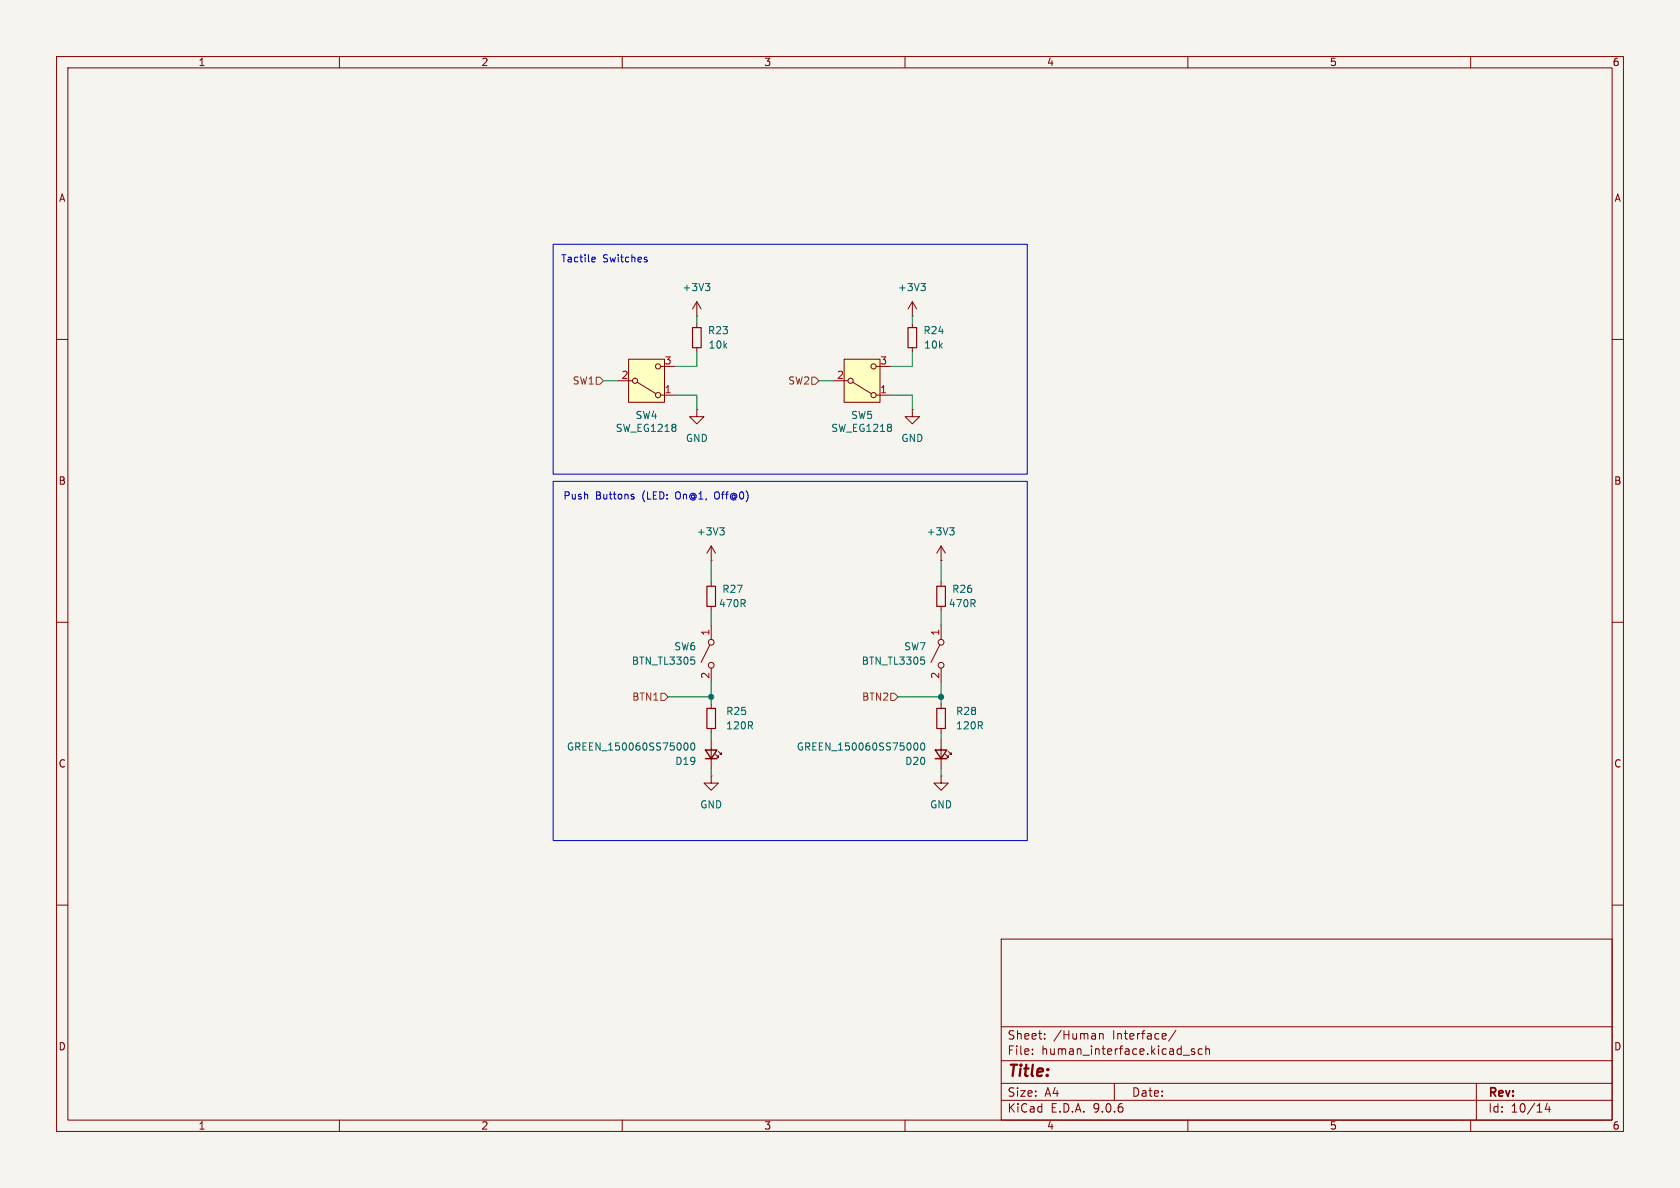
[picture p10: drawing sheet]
(kicad_sch
 (version 20250114)
 (generator "eeschema")
 (generator_version "9.0")
 (paper "A4")
 (lib_symbols
  (symbol "Device:LED_Small"
   (pin_numbers (hide yes))
   (pin_names
    (offset 0.254) (hide yes)) (exclude_from_sim no) (in_bom yes) (on_board yes)
   (property "Reference" "D" (at -1.27 3.175 0) (effects (font (size 1.27 1.27)) (justify left)))
   (property "Value" "LED_Small" (at -4.445 -2.54 0) (effects (font (size 1.27 1.27)) (justify left)))
   (property "Footprint" "" (at 0 0 90) (effects (font (size 1.27 1.27)) (hide yes)))
   (property "Datasheet" "~" (at 0 0 90) (effects (font (size 1.27 1.27)) (hide yes)))
   (property "Description" "Light emitting diode, small symbol" (at 0 0 0) (effects (font (size 1.27 1.27)) (hide yes)))
   (symbol "LED_Small_0_1"
    (polyline (pts (xy -0.762 -1.016) (xy -0.762 1.016)) (stroke (width 0.254) (type default)) (fill (type none)))
    (polyline (pts (xy 0 0.762) (xy -0.508 1.27) (xy -0.254 1.27) (xy -0.508 1.27) (xy -0.508 1.016)) (stroke (width 0) (type default)) (fill (type none)))
    (polyline (pts (xy 0.508 1.27) (xy 0 1.778) (xy 0.254 1.778) (xy 0 1.778) (xy 0 1.524)) (stroke (width 0) (type default)) (fill (type none)))
    (polyline (pts (xy 0.762 -1.016) (xy -0.762 0) (xy 0.762 1.016) (xy 0.762 -1.016)) (stroke (width 0.254) (type default)) (fill (type none)))
    (polyline (pts (xy 1.016 0) (xy -0.762 0)) (stroke (width 0) (type default)) (fill (type none))))
   (symbol "LED_Small_1_1"
    (pin passive line (at -2.54 0 0) (length 1.778) (name "K" (effects (font (size 1.27 1.27)))) (number "1" (effects (font (size 1.27 1.27)))))
    (pin passive line (at 2.54 0 180) (length 1.778) (name "A" (effects (font (size 1.27 1.27)))) (number "2" (effects (font (size 1.27 1.27))))))
   (embedded_fonts no))
  (symbol "Device:R_Small"
   (pin_numbers (hide yes))
   (pin_names
    (offset 0.254) (hide yes)) (exclude_from_sim no) (in_bom yes) (on_board yes)
   (property "Reference" "R" (at 0.762 0.508 0) (effects (font (size 1.27 1.27)) (justify left)))
   (property "Value" "R_Small" (at 0.762 -1.016 0) (effects (font (size 1.27 1.27)) (justify left)))
   (property "Footprint" "" (at 0 0 0) (effects (font (size 1.27 1.27)) (hide yes)))
   (property "Datasheet" "~" (at 0 0 0) (effects (font (size 1.27 1.27)) (hide yes)))
   (property "Description" "Resistor, small symbol" (at 0 0 0) (effects (font (size 1.27 1.27)) (hide yes)))
   (symbol "R_Small_0_1"
    (rectangle (start -0.762 1.778) (end 0.762 -1.778) (stroke (width 0.2032) (type default)) (fill (type none))))
   (symbol "R_Small_1_1"
    (pin passive line (at 0 2.54 270) (length 0.762) (name "~" (effects (font (size 1.27 1.27)))) (number "1" (effects (font (size 1.27 1.27)))))
    (pin passive line (at 0 -2.54 90) (length 0.762) (name "~" (effects (font (size 1.27 1.27)))) (number "2" (effects (font (size 1.27 1.27))))))
   (embedded_fonts no))
  (symbol "Switch:SW_SPDT"
   (pin_names
    (offset 0) (hide yes)) (exclude_from_sim no) (in_bom yes) (on_board yes)
   (property "Reference" "SW" (at 0 5.08 0) (effects (font (size 1.27 1.27))))
   (property "Value" "SW_SPDT" (at 0 -5.08 0) (effects (font (size 1.27 1.27))))
   (property "Footprint" "" (at 0 0 0) (effects (font (size 1.27 1.27)) (hide yes)))
   (property "Datasheet" "~" (at 0 -7.62 0) (effects (font (size 1.27 1.27)) (hide yes)))
   (property "Description" "Switch, single pole double throw" (at 0 0 0) (effects (font (size 1.27 1.27)) (hide yes)))
   (symbol "SW_SPDT_0_1"
    (circle (center -2.032 0) (radius 0.4572) (stroke (width 0) (type default)) (fill (type none)))
    (polyline (pts (xy -1.651 0.254) (xy 1.651 2.286)) (stroke (width 0) (type default)) (fill (type none)))
    (circle (center 2.032 2.54) (radius 0.4572) (stroke (width 0) (type default)) (fill (type none)))
    (circle (center 2.032 -2.54) (radius 0.4572) (stroke (width 0) (type default)) (fill (type none))))
   (symbol "SW_SPDT_1_1"
    (rectangle (start -3.175 3.81) (end 3.175 -3.81) (stroke (width 0) (type default)) (fill (type background)))
    (pin passive line (at -5.08 0 0) (length 2.54) (name "B" (effects (font (size 1.27 1.27)))) (number "2" (effects (font (size 1.27 1.27)))))
    (pin passive line (at 5.08 2.54 180) (length 2.54) (name "A" (effects (font (size 1.27 1.27)))) (number "1" (effects (font (size 1.27 1.27)))))
    (pin passive line (at 5.08 -2.54 180) (length 2.54) (name "C" (effects (font (size 1.27 1.27)))) (number "3" (effects (font (size 1.27 1.27))))))
   (embedded_fonts no))
  (symbol "Switch:SW_SPST"
   (pin_names
    (offset 0) (hide yes)) (exclude_from_sim no) (in_bom yes) (on_board yes)
   (property "Reference" "SW" (at 0 3.175 0) (effects (font (size 1.27 1.27))))
   (property "Value" "SW_SPST" (at 0 -2.54 0) (effects (font (size 1.27 1.27))))
   (property "Footprint" "" (at 0 0 0) (effects (font (size 1.27 1.27)) (hide yes)))
   (property "Datasheet" "~" (at 0 0 0) (effects (font (size 1.27 1.27)) (hide yes)))
   (property "Description" "Single Pole Single Throw (SPST) switch" (at 0 0 0) (effects (font (size 1.27 1.27)) (hide yes)))
   (symbol "SW_SPST_0_0"
    (circle (center -2.032 0) (radius 0.508) (stroke (width 0) (type default)) (fill (type none)))
    (polyline (pts (xy -1.524 0.254) (xy 1.524 1.778)) (stroke (width 0) (type default)) (fill (type none)))
    (circle (center 2.032 0) (radius 0.508) (stroke (width 0) (type default)) (fill (type none))))
   (symbol "SW_SPST_1_1"
    (pin passive line (at -5.08 0 0) (length 2.54) (name "A" (effects (font (size 1.27 1.27)))) (number "1" (effects (font (size 1.27 1.27)))))
    (pin passive line (at 5.08 0 180) (length 2.54) (name "B" (effects (font (size 1.27 1.27)))) (number "2" (effects (font (size 1.27 1.27))))))
   (embedded_fonts no))
  (symbol "power:+3V3"
   (power)
   (pin_numbers (hide yes))
   (pin_names
    (offset 0) (hide yes)) (exclude_from_sim no) (in_bom yes) (on_board yes)
   (property "Reference" "#PWR" (at 0 -3.81 0) (effects (font (size 1.27 1.27)) (hide yes)))
   (property "Value" "+3V3" (at 0 3.556 0) (effects (font (size 1.27 1.27))))
   (property "Footprint" "" (at 0 0 0) (effects (font (size 1.27 1.27)) (hide yes)))
   (property "Datasheet" "" (at 0 0 0) (effects (font (size 1.27 1.27)) (hide yes)))
   (property "Description" "Power symbol creates a global label with name \"+3V3\"" (at 0 0 0) (effects (font (size 1.27 1.27)) (hide yes)))
   (symbol "+3V3_0_1"
    (polyline (pts (xy -0.762 1.27) (xy 0 2.54)) (stroke (width 0) (type default)) (fill (type none)))
    (polyline (pts (xy 0 2.54) (xy 0.762 1.27)) (stroke (width 0) (type default)) (fill (type none)))
    (polyline (pts (xy 0 0) (xy 0 2.54)) (stroke (width 0) (type default)) (fill (type none))))
   (symbol "+3V3_1_1"
    (pin power_in line (at 0 0 90) (length 0) (name "~" (effects (font (size 1.27 1.27)))) (number "1" (effects (font (size 1.27 1.27))))))
   (embedded_fonts no))
  (symbol "power:GND"
   (power)
   (pin_numbers (hide yes))
   (pin_names
    (offset 0) (hide yes)) (exclude_from_sim no) (in_bom yes) (on_board yes)
   (property "Reference" "#PWR" (at 0 -6.35 0) (effects (font (size 1.27 1.27)) (hide yes)))
   (property "Value" "GND" (at 0 -3.81 0) (effects (font (size 1.27 1.27))))
   (property "Footprint" "" (at 0 0 0) (effects (font (size 1.27 1.27)) (hide yes)))
   (property "Datasheet" "" (at 0 0 0) (effects (font (size 1.27 1.27)) (hide yes)))
   (property "Description" "Power symbol creates a global label with name \"GND\" , ground" (at 0 0 0) (effects (font (size 1.27 1.27)) (hide yes)))
   (symbol "GND_0_1"
    (polyline (pts (xy 0 0) (xy 0 -1.27) (xy 1.27 -1.27) (xy 0 -2.54) (xy -1.27 -1.27) (xy 0 -1.27)) (stroke (width 0) (type default)) (fill (type none))))
   (symbol "GND_1_1"
    (pin power_in line (at 0 0 270) (length 0) (name "~" (effects (font (size 1.27 1.27)))) (number "1" (effects (font (size 1.27 1.27))))))
   (embedded_fonts no)))
 (rectangle
  (start 97.79 85.09)
  (end 181.61 148.59)
  (stroke (width 0) (type default))
  (fill (type none)))
 (rectangle
  (start 97.79 43.18)
  (end 181.61 83.82)
  (stroke (width 0) (type default))
  (fill (type none)))
 (text "Push Buttons (LED: On@1, Off@0)"
  (exclude_from_sim no)
  (at 116.078 87.884 0)
  (effects (font (size 1.27 1.27))))
 (text "Tactile Switches"
  (exclude_from_sim no)
  (at 106.934 45.974 0)
  (effects (font (size 1.27 1.27))))
 (junction
  (at 125.73 123.19)
  (diameter 0)
  (color 0 0 0 0))
 (junction
  (at 166.37 123.19)
  (diameter 0)
  (color 0 0 0 0))
 (wire
  (pts (xy 119.38 69.85) (xy 123.19 69.85))
  (stroke (width 0) (type default)))
 (wire
  (pts (xy 123.19 55.88) (xy 123.19 57.15))
  (stroke (width 0) (type default)))
 (wire
  (pts (xy 106.68 67.31) (xy 109.22 67.31))
  (stroke (width 0) (type default)))
 (wire
  (pts (xy 161.29 69.85) (xy 161.29 72.39))
  (stroke (width 0) (type default)))
 (wire
  (pts (xy 123.19 69.85) (xy 123.19 72.39))
  (stroke (width 0) (type default)))
 (wire
  (pts (xy 157.48 64.77) (xy 161.29 64.77))
  (stroke (width 0) (type default)))
 (wire
  (pts (xy 166.37 135.89) (xy 166.37 137.16))
  (stroke (width 0) (type default)))
 (wire
  (pts (xy 144.78 67.31) (xy 147.32 67.31))
  (stroke (width 0) (type default)))
 (wire
  (pts (xy 125.73 135.89) (xy 125.73 137.16))
  (stroke (width 0) (type default)))
 (wire
  (pts (xy 166.37 99.06) (xy 166.37 102.87))
  (stroke (width 0) (type default)))
 (wire
  (pts (xy 158.75 123.19) (xy 166.37 123.19))
  (stroke (width 0) (type default)))
 (wire
  (pts (xy 161.29 55.88) (xy 161.29 57.15))
  (stroke (width 0) (type default)))
 (wire
  (pts (xy 166.37 120.65) (xy 166.37 123.19))
  (stroke (width 0) (type default)))
 (wire
  (pts (xy 123.19 62.23) (xy 123.19 64.77))
  (stroke (width 0) (type default)))
 (wire
  (pts (xy 166.37 123.19) (xy 166.37 124.46))
  (stroke (width 0) (type default)))
 (wire
  (pts (xy 125.73 129.54) (xy 125.73 130.81))
  (stroke (width 0) (type default)))
 (wire
  (pts (xy 161.29 62.23) (xy 161.29 64.77))
  (stroke (width 0) (type default)))
 (wire
  (pts (xy 166.37 129.54) (xy 166.37 130.81))
  (stroke (width 0) (type default)))
 (wire
  (pts (xy 118.11 123.19) (xy 125.73 123.19))
  (stroke (width 0) (type default)))
 (wire
  (pts (xy 157.48 69.85) (xy 161.29 69.85))
  (stroke (width 0) (type default)))
 (wire
  (pts (xy 166.37 107.95) (xy 166.37 110.49))
  (stroke (width 0) (type default)))
 (wire
  (pts (xy 119.38 64.77) (xy 123.19 64.77))
  (stroke (width 0) (type default)))
 (wire
  (pts (xy 125.73 107.95) (xy 125.73 110.49))
  (stroke (width 0) (type default)))
 (wire
  (pts (xy 125.73 99.06) (xy 125.73 102.87))
  (stroke (width 0) (type default)))
 (wire
  (pts (xy 125.73 123.19) (xy 125.73 124.46))
  (stroke (width 0) (type default)))
 (wire
  (pts (xy 125.73 120.65) (xy 125.73 123.19))
  (stroke (width 0) (type default)))
 (hierarchical_label "BTN1"
  (shape input)
  (at 118.11 123.19 180)
  (effects (font (size 1.27 1.27)) (justify right)))
 (hierarchical_label "BTN2"
  (shape input)
  (at 158.75 123.19 180)
  (effects (font (size 1.27 1.27)) (justify right)))
 (hierarchical_label "SW1"
  (shape input)
  (at 106.68 67.31 180)
  (effects (font (size 1.27 1.27)) (justify right)))
 (hierarchical_label "SW2"
  (shape input)
  (at 144.78 67.31 180)
  (effects (font (size 1.27 1.27)) (justify right)))
 (symbol
  (lib_id "Device:R_Small")
  (at 123.19 59.69 180)
  (unit 1)
  (exclude_from_sim no)
  (in_bom yes)
  (on_board yes)
  (dnp no)
  (property "Reference" "R23" (at 127 58.42 0) (effects (font (size 1.27 1.27))))
  (property "Value" "10k" (at 127 60.96 0) (effects (font (size 1.27 1.27))))
  (property "Footprint" "Resistor_SMD:R_0603_1608Metric" (at 123.19 59.69 0) (effects (font (size 1.27 1.27)) (hide yes)))
  (property "Datasheet" "https://www.vishay.com/doc?20035" (at 123.19 59.69 0) (effects (font (size 1.27 1.27)) (hide yes)))
  (property "Description" "" (at 123.19 59.69 0) (effects (font (size 1.27 1.27)) (hide yes)))
  (property "MNR" "71-CRCW0603-10K-E3 " (at 123.19 59.69 0) (effects (font (size 1.27 1.27)) (hide yes)))
  (property "LCSC" "C98220" (at 123.19 59.69 0) (effects (font (size 1.27 1.27)) (hide yes)))
  (pin "1")
  (pin "2"))
 (symbol
  (lib_id "Switch:SW_SPST")
  (at 125.73 115.57 90)
  (mirror x)
  (unit 1)
  (exclude_from_sim no)
  (in_bom yes)
  (on_board yes)
  (dnp no)
  (property "Reference" "SW6" (at 123.19 114.2999 90) (effects (font (size 1.27 1.27)) (justify left)))
  (property "Value" "BTN_TL3305" (at 123.19 116.8399 90) (effects (font (size 1.27 1.27)) (justify left)))
  (property "Footprint" "ProjectFootprints:SW_SPST_TL3305A" (at 125.73 115.57 0) (effects (font (size 1.27 1.27)) (hide yes)))
  (property "Datasheet" "http://www.apem.com/int/index.php?controller=attachment&id_attachment=1371" (at 125.73 115.57 0) (effects (font (size 1.27 1.27)) (hide yes)))
  (property "Description" "" (at 125.73 115.57 0) (effects (font (size 1.27 1.27)) (hide yes)))
  (property "MNR" "612-TL3305BF100QG " (at 125.73 115.57 0) (effects (font (size 1.27 1.27)) (hide yes)))
  (property "LCSC" "C410371" (at 125.73 115.57 0) (effects (font (size 1.27 1.27)) (hide yes)))
  (pin "1")
  (pin "2"))
 (symbol
  (lib_id "power:GND")
  (at 161.29 72.39 0)
  (mirror y)
  (unit 1)
  (exclude_from_sim no)
  (in_bom yes)
  (on_board yes)
  (dnp no)
  (fields_autoplaced yes)
  (property "Reference" "#PWR096" (at 161.29 78.74 0) (effects (font (size 1.27 1.27)) (hide yes)))
  (property "Value" "GND" (at 161.29 77.47 0) (effects (font (size 1.27 1.27))))
  (property "Footprint" "" (at 161.29 72.39 0) (effects (font (size 1.27 1.27)) (hide yes)))
  (property "Datasheet" "" (at 161.29 72.39 0) (effects (font (size 1.27 1.27)) (hide yes)))
  (property "Description" "Power symbol creates a global label with name \"GND\" , ground" (at 161.29 72.39 0) (effects (font (size 1.27 1.27)) (hide yes)))
  (pin "1"))
 (symbol
  (lib_id "Switch:SW_SPST")
  (at 166.37 115.57 90)
  (mirror x)
  (unit 1)
  (exclude_from_sim no)
  (in_bom yes)
  (on_board yes)
  (dnp no)
  (property "Reference" "SW7" (at 163.83 114.2999 90) (effects (font (size 1.27 1.27)) (justify left)))
  (property "Value" "BTN_TL3305" (at 163.83 116.8399 90) (effects (font (size 1.27 1.27)) (justify left)))
  (property "Footprint" "ProjectFootprints:SW_SPST_TL3305A" (at 166.37 115.57 0) (effects (font (size 1.27 1.27)) (hide yes)))
  (property "Datasheet" "http://www.apem.com/int/index.php?controller=attachment&id_attachment=1371" (at 166.37 115.57 0) (effects (font (size 1.27 1.27)) (hide yes)))
  (property "Description" "" (at 166.37 115.57 0) (effects (font (size 1.27 1.27)) (hide yes)))
  (property "MNR" "612-TL3305BF100QG " (at 166.37 115.57 0) (effects (font (size 1.27 1.27)) (hide yes)))
  (property "LCSC" "C410371" (at 166.37 115.57 0) (effects (font (size 1.27 1.27)) (hide yes)))
  (pin "1")
  (pin "2"))
 (symbol
  (lib_id "power:+3V3")
  (at 166.37 99.06 0)
  (mirror y)
  (unit 1)
  (exclude_from_sim no)
  (in_bom yes)
  (on_board yes)
  (dnp no)
  (fields_autoplaced yes)
  (property "Reference" "#PWR098" (at 166.37 102.87 0) (effects (font (size 1.27 1.27)) (hide yes)))
  (property "Value" "+3V3" (at 166.37 93.98 0) (effects (font (size 1.27 1.27))))
  (property "Footprint" "" (at 166.37 99.06 0) (effects (font (size 1.27 1.27)) (hide yes)))
  (property "Datasheet" "" (at 166.37 99.06 0) (effects (font (size 1.27 1.27)) (hide yes)))
  (property "Description" "Power symbol creates a global label with name \"+3V3\"" (at 166.37 99.06 0) (effects (font (size 1.27 1.27)) (hide yes)))
  (pin "1"))
 (symbol
  (lib_id "Device:LED_Small")
  (at 166.37 133.35 270)
  (mirror x)
  (unit 1)
  (exclude_from_sim no)
  (in_bom yes)
  (on_board yes)
  (dnp no)
  (fields_autoplaced yes)
  (property "Reference" "D20" (at 163.83 134.5566 90) (effects (font (size 1.27 1.27)) (justify right)))
  (property "Value" "GREEN_150060SS75000" (at 163.83 132.0166 90) (effects (font (size 1.27 1.27)) (justify right)))
  (property "Footprint" "Diode_SMD:D_0603_1608Metric" (at 166.37 133.35 90) (effects (font (size 1.27 1.27)) (hide yes)))
  (property "Datasheet" "https://www.we-online.com/components/products/datasheet/150060SS75000.pdf" (at 166.37 133.35 90) (effects (font (size 1.27 1.27)) (hide yes)))
  (property "Description" "Light emitting diode, small symbol" (at 166.37 133.35 0) (effects (font (size 1.27 1.27)) (hide yes)))
  (property "MNR" "710-150060GS75000 " (at 166.37 133.35 0) (effects (font (size 1.27 1.27)) (hide yes)))
  (property "LCSC" "C19171301" (at 166.37 133.35 0) (effects (font (size 1.27 1.27)) (hide yes)))
  (pin "2")
  (pin "1"))
 (symbol
  (lib_id "Device:LED_Small")
  (at 125.73 133.35 270)
  (mirror x)
  (unit 1)
  (exclude_from_sim no)
  (in_bom yes)
  (on_board yes)
  (dnp no)
  (fields_autoplaced yes)
  (property "Reference" "D19" (at 123.19 134.5566 90) (effects (font (size 1.27 1.27)) (justify right)))
  (property "Value" "GREEN_150060SS75000" (at 123.19 132.0166 90) (effects (font (size 1.27 1.27)) (justify right)))
  (property "Footprint" "Diode_SMD:D_0603_1608Metric" (at 125.73 133.35 90) (effects (font (size 1.27 1.27)) (hide yes)))
  (property "Datasheet" "https://www.we-online.com/components/products/datasheet/150060SS75000.pdf" (at 125.73 133.35 90) (effects (font (size 1.27 1.27)) (hide yes)))
  (property "Description" "Light emitting diode, small symbol" (at 125.73 133.35 0) (effects (font (size 1.27 1.27)) (hide yes)))
  (property "MNR" "710-150060GS75000 " (at 125.73 133.35 0) (effects (font (size 1.27 1.27)) (hide yes)))
  (property "LCSC" "C19171301" (at 125.73 133.35 0) (effects (font (size 1.27 1.27)) (hide yes)))
  (pin "2")
  (pin "1"))
 (symbol
  (lib_id "Switch:SW_SPDT")
  (at 152.4 67.31 0)
  (mirror x)
  (unit 1)
  (exclude_from_sim no)
  (in_bom yes)
  (on_board yes)
  (dnp no)
  (property "Reference" "SW5" (at 152.4 73.406 0) (effects (font (size 1.27 1.27))))
  (property "Value" "SW_EG1218" (at 152.4 75.692 0) (effects (font (size 1.27 1.27))))
  (property "Footprint" "ProjectFootprints:EG1218" (at 152.4 67.31 0) (effects (font (size 1.27 1.27)) (hide yes)))
  (property "Datasheet" "https://www.mouser.de/datasheet/2/140/EG1218-3452668.pdf" (at 152.4 59.69 0) (effects (font (size 1.27 1.27)) (hide yes)))
  (property "Description" "Switch, single pole double throw" (at 152.4 67.31 0) (effects (font (size 1.27 1.27)) (hide yes)))
  (property "MNR" "612-EG1218" (at 152.4 67.31 0) (effects (font (size 1.27 1.27)) (hide yes)))
  (property "LCSC" "C2848901" (at 152.4 67.31 0) (effects (font (size 1.27 1.27)) (hide yes)))
  (pin "3")
  (pin "2")
  (pin "1"))
 (symbol
  (lib_id "Switch:SW_SPDT")
  (at 114.3 67.31 0)
  (mirror x)
  (unit 1)
  (exclude_from_sim no)
  (in_bom yes)
  (on_board yes)
  (dnp no)
  (property "Reference" "SW4" (at 114.3 73.406 0) (effects (font (size 1.27 1.27))))
  (property "Value" "SW_EG1218" (at 114.3 75.692 0) (effects (font (size 1.27 1.27))))
  (property "Footprint" "ProjectFootprints:EG1218" (at 114.3 67.31 0) (effects (font (size 1.27 1.27)) (hide yes)))
  (property "Datasheet" "https://www.mouser.de/datasheet/2/140/EG1218-3452668.pdf" (at 114.3 59.69 0) (effects (font (size 1.27 1.27)) (hide yes)))
  (property "Description" "Switch, single pole double throw" (at 114.3 67.31 0) (effects (font (size 1.27 1.27)) (hide yes)))
  (property "MNR" "612-EG1218" (at 114.3 67.31 0) (effects (font (size 1.27 1.27)) (hide yes)))
  (property "LCSC" "C2848901" (at 114.3 67.31 0) (effects (font (size 1.27 1.27)) (hide yes)))
  (pin "3")
  (pin "2")
  (pin "1"))
 (symbol
  (lib_id "Device:R_Small")
  (at 166.37 105.41 180)
  (unit 1)
  (exclude_from_sim no)
  (in_bom yes)
  (on_board yes)
  (dnp no)
  (property "Reference" "R26" (at 170.18 104.14 0) (effects (font (size 1.27 1.27))))
  (property "Value" "470R" (at 170.18 106.68 0) (effects (font (size 1.27 1.27))))
  (property "Footprint" "Resistor_SMD:R_0603_1608Metric" (at 166.37 105.41 0) (effects (font (size 1.27 1.27)) (hide yes)))
  (property "Datasheet" "https://www.vishay.com/doc?20035" (at 166.37 105.41 0) (effects (font (size 1.27 1.27)) (hide yes)))
  (property "Description" "" (at 166.37 105.41 0) (effects (font (size 1.27 1.27)) (hide yes)))
  (property "MNR" "71-CRCW0603-470-E3 " (at 166.37 105.41 0) (effects (font (size 1.27 1.27)) (hide yes)))
  (property "LCSC" "C114669" (at 166.37 105.41 0) (effects (font (size 1.27 1.27)) (hide yes)))
  (pin "1")
  (pin "2"))
 (symbol
  (lib_id "power:+3V3")
  (at 125.73 99.06 0)
  (mirror y)
  (unit 1)
  (exclude_from_sim no)
  (in_bom yes)
  (on_board yes)
  (dnp no)
  (fields_autoplaced yes)
  (property "Reference" "#PWR097" (at 125.73 102.87 0) (effects (font (size 1.27 1.27)) (hide yes)))
  (property "Value" "+3V3" (at 125.73 93.98 0) (effects (font (size 1.27 1.27))))
  (property "Footprint" "" (at 125.73 99.06 0) (effects (font (size 1.27 1.27)) (hide yes)))
  (property "Datasheet" "" (at 125.73 99.06 0) (effects (font (size 1.27 1.27)) (hide yes)))
  (property "Description" "Power symbol creates a global label with name \"+3V3\"" (at 125.73 99.06 0) (effects (font (size 1.27 1.27)) (hide yes)))
  (pin "1"))
 (symbol
  (lib_id "power:GND")
  (at 123.19 72.39 0)
  (mirror y)
  (unit 1)
  (exclude_from_sim no)
  (in_bom yes)
  (on_board yes)
  (dnp no)
  (fields_autoplaced yes)
  (property "Reference" "#PWR095" (at 123.19 78.74 0) (effects (font (size 1.27 1.27)) (hide yes)))
  (property "Value" "GND" (at 123.19 77.47 0) (effects (font (size 1.27 1.27))))
  (property "Footprint" "" (at 123.19 72.39 0) (effects (font (size 1.27 1.27)) (hide yes)))
  (property "Datasheet" "" (at 123.19 72.39 0) (effects (font (size 1.27 1.27)) (hide yes)))
  (property "Description" "Power symbol creates a global label with name \"GND\" , ground" (at 123.19 72.39 0) (effects (font (size 1.27 1.27)) (hide yes)))
  (pin "1"))
 (symbol
  (lib_id "Device:R_Small")
  (at 125.73 105.41 180)
  (unit 1)
  (exclude_from_sim no)
  (in_bom yes)
  (on_board yes)
  (dnp no)
  (property "Reference" "R27" (at 129.54 104.14 0) (effects (font (size 1.27 1.27))))
  (property "Value" "470R" (at 129.54 106.68 0) (effects (font (size 1.27 1.27))))
  (property "Footprint" "Resistor_SMD:R_0603_1608Metric" (at 125.73 105.41 0) (effects (font (size 1.27 1.27)) (hide yes)))
  (property "Datasheet" "https://www.vishay.com/doc?20035" (at 125.73 105.41 0) (effects (font (size 1.27 1.27)) (hide yes)))
  (property "Description" "" (at 125.73 105.41 0) (effects (font (size 1.27 1.27)) (hide yes)))
  (property "MNR" "71-CRCW0603-470-E3 " (at 125.73 105.41 0) (effects (font (size 1.27 1.27)) (hide yes)))
  (property "LCSC" "C114669" (at 125.73 105.41 0) (effects (font (size 1.27 1.27)) (hide yes)))
  (pin "1")
  (pin "2"))
 (symbol
  (lib_id "Device:R_Small")
  (at 125.73 127 0)
  (unit 1)
  (exclude_from_sim no)
  (in_bom yes)
  (on_board yes)
  (dnp no)
  (property "Reference" "R25" (at 128.27 125.7299 0) (effects (font (size 1.27 1.27)) (justify left)))
  (property "Value" "120R" (at 128.27 128.2699 0) (effects (font (size 1.27 1.27)) (justify left)))
  (property "Footprint" "Resistor_SMD:R_0603_1608Metric" (at 125.73 127 0) (effects (font (size 1.27 1.27)) (hide yes)))
  (property "Datasheet" "https://www.vishay.com/doc?20035" (at 125.73 127 0) (effects (font (size 1.27 1.27)) (hide yes)))
  (property "Description" "Resistor, small symbol" (at 125.73 127 0) (effects (font (size 1.27 1.27)) (hide yes)))
  (property "MNR" "71-CRCW0603-120-E3 " (at 125.73 127 0) (effects (font (size 1.27 1.27)) (hide yes)))
  (property "LCSC" "C114640" (at 125.73 127 0) (effects (font (size 1.27 1.27)) (hide yes)))
  (pin "2")
  (pin "1"))
 (symbol
  (lib_id "Device:R_Small")
  (at 166.37 127 0)
  (unit 1)
  (exclude_from_sim no)
  (in_bom yes)
  (on_board yes)
  (dnp no)
  (property "Reference" "R28" (at 168.91 125.7299 0) (effects (font (size 1.27 1.27)) (justify left)))
  (property "Value" "120R" (at 168.91 128.2699 0) (effects (font (size 1.27 1.27)) (justify left)))
  (property "Footprint" "Resistor_SMD:R_0603_1608Metric" (at 166.37 127 0) (effects (font (size 1.27 1.27)) (hide yes)))
  (property "Datasheet" "https://www.vishay.com/doc?20035" (at 166.37 127 0) (effects (font (size 1.27 1.27)) (hide yes)))
  (property "Description" "Resistor, small symbol" (at 166.37 127 0) (effects (font (size 1.27 1.27)) (hide yes)))
  (property "MNR" "71-CRCW0603-120-E3 " (at 166.37 127 0) (effects (font (size 1.27 1.27)) (hide yes)))
  (property "LCSC" "C114640" (at 166.37 127 0) (effects (font (size 1.27 1.27)) (hide yes)))
  (pin "2")
  (pin "1"))
 (symbol
  (lib_id "power:GND")
  (at 166.37 137.16 0)
  (mirror y)
  (unit 1)
  (exclude_from_sim no)
  (in_bom yes)
  (on_board yes)
  (dnp no)
  (fields_autoplaced yes)
  (property "Reference" "#PWR0100" (at 166.37 143.51 0) (effects (font (size 1.27 1.27)) (hide yes)))
  (property "Value" "GND" (at 166.37 142.24 0) (effects (font (size 1.27 1.27))))
  (property "Footprint" "" (at 166.37 137.16 0) (effects (font (size 1.27 1.27)) (hide yes)))
  (property "Datasheet" "" (at 166.37 137.16 0) (effects (font (size 1.27 1.27)) (hide yes)))
  (property "Description" "Power symbol creates a global label with name \"GND\" , ground" (at 166.37 137.16 0) (effects (font (size 1.27 1.27)) (hide yes)))
  (pin "1"))
 (symbol
  (lib_id "power:GND")
  (at 125.73 137.16 0)
  (mirror y)
  (unit 1)
  (exclude_from_sim no)
  (in_bom yes)
  (on_board yes)
  (dnp no)
  (fields_autoplaced yes)
  (property "Reference" "#PWR099" (at 125.73 143.51 0) (effects (font (size 1.27 1.27)) (hide yes)))
  (property "Value" "GND" (at 125.73 142.24 0) (effects (font (size 1.27 1.27))))
  (property "Footprint" "" (at 125.73 137.16 0) (effects (font (size 1.27 1.27)) (hide yes)))
  (property "Datasheet" "" (at 125.73 137.16 0) (effects (font (size 1.27 1.27)) (hide yes)))
  (property "Description" "Power symbol creates a global label with name \"GND\" , ground" (at 125.73 137.16 0) (effects (font (size 1.27 1.27)) (hide yes)))
  (pin "1"))
 (symbol
  (lib_id "Device:R_Small")
  (at 161.29 59.69 180)
  (unit 1)
  (exclude_from_sim no)
  (in_bom yes)
  (on_board yes)
  (dnp no)
  (property "Reference" "R24" (at 165.1 58.42 0) (effects (font (size 1.27 1.27))))
  (property "Value" "10k" (at 165.1 60.96 0) (effects (font (size 1.27 1.27))))
  (property "Footprint" "Resistor_SMD:R_0603_1608Metric" (at 161.29 59.69 0) (effects (font (size 1.27 1.27)) (hide yes)))
  (property "Datasheet" "https://www.vishay.com/doc?20035" (at 161.29 59.69 0) (effects (font (size 1.27 1.27)) (hide yes)))
  (property "Description" "" (at 161.29 59.69 0) (effects (font (size 1.27 1.27)) (hide yes)))
  (property "MNR" "71-CRCW0603-10K-E3 " (at 161.29 59.69 0) (effects (font (size 1.27 1.27)) (hide yes)))
  (property "LCSC" "C98220" (at 161.29 59.69 0) (effects (font (size 1.27 1.27)) (hide yes)))
  (pin "1")
  (pin "2"))
 (symbol
  (lib_id "power:+3V3")
  (at 161.29 55.88 0)
  (mirror y)
  (unit 1)
  (exclude_from_sim no)
  (in_bom yes)
  (on_board yes)
  (dnp no)
  (fields_autoplaced yes)
  (property "Reference" "#PWR094" (at 161.29 59.69 0) (effects (font (size 1.27 1.27)) (hide yes)))
  (property "Value" "+3V3" (at 161.29 50.8 0) (effects (font (size 1.27 1.27))))
  (property "Footprint" "" (at 161.29 55.88 0) (effects (font (size 1.27 1.27)) (hide yes)))
  (property "Datasheet" "" (at 161.29 55.88 0) (effects (font (size 1.27 1.27)) (hide yes)))
  (property "Description" "Power symbol creates a global label with name \"+3V3\"" (at 161.29 55.88 0) (effects (font (size 1.27 1.27)) (hide yes)))
  (pin "1"))
 (symbol
  (lib_id "power:+3V3")
  (at 123.19 55.88 0)
  (mirror y)
  (unit 1)
  (exclude_from_sim no)
  (in_bom yes)
  (on_board yes)
  (dnp no)
  (fields_autoplaced yes)
  (property "Reference" "#PWR093" (at 123.19 59.69 0) (effects (font (size 1.27 1.27)) (hide yes)))
  (property "Value" "+3V3" (at 123.19 50.8 0) (effects (font (size 1.27 1.27))))
  (property "Footprint" "" (at 123.19 55.88 0) (effects (font (size 1.27 1.27)) (hide yes)))
  (property "Datasheet" "" (at 123.19 55.88 0) (effects (font (size 1.27 1.27)) (hide yes)))
  (property "Description" "Power symbol creates a global label with name \"+3V3\"" (at 123.19 55.88 0) (effects (font (size 1.27 1.27)) (hide yes)))
  (pin "1")))
